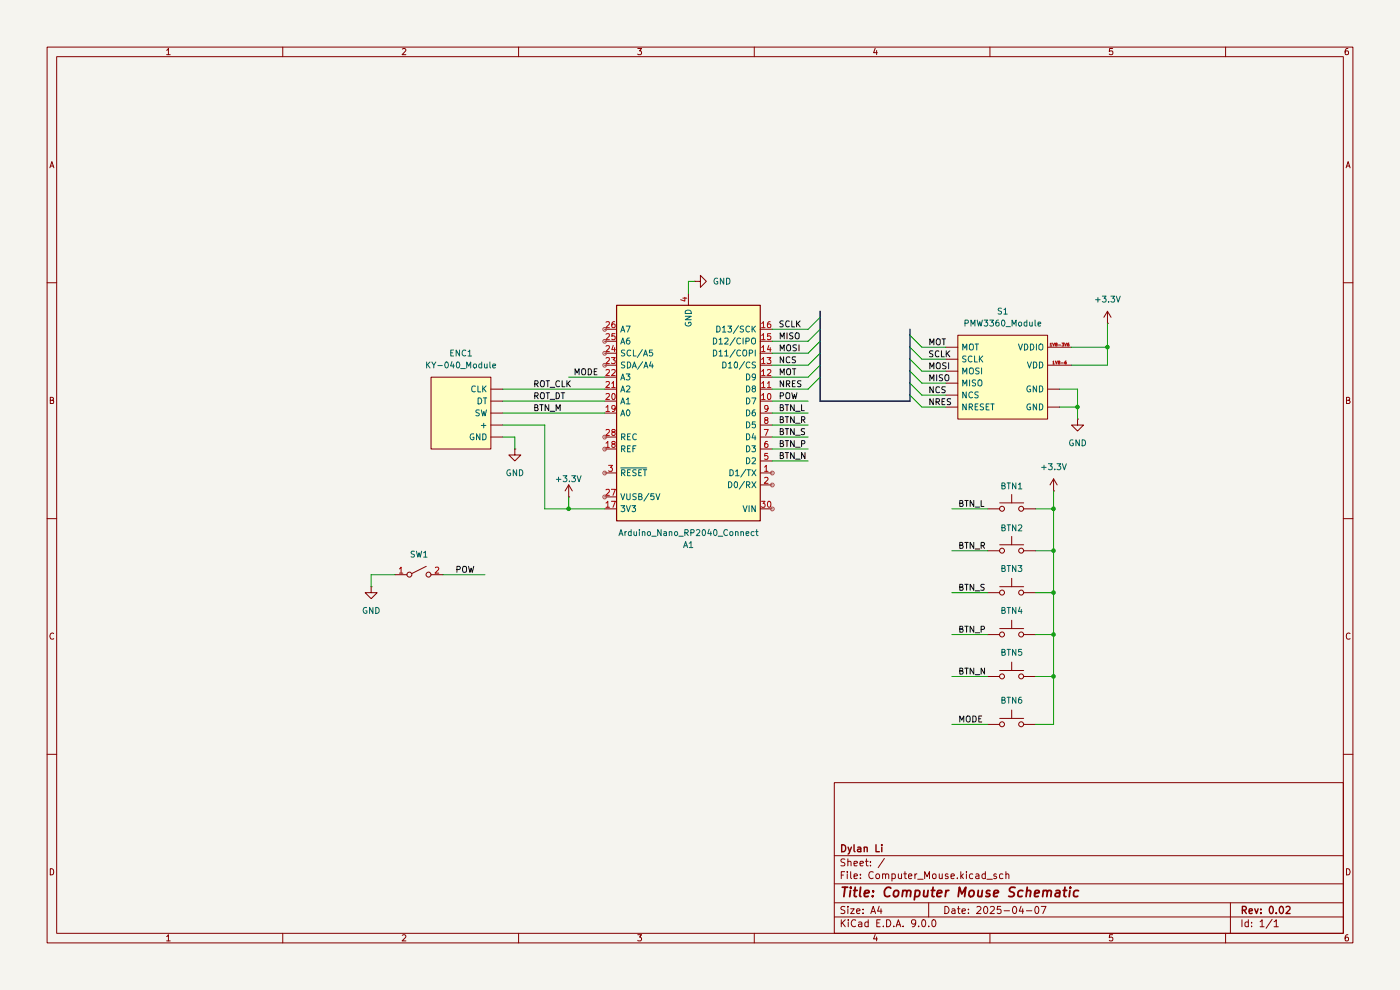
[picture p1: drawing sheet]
(kicad_sch
 (version 20250114)
 (generator "eeschema")
 (generator_version "9.0")
 (paper "A4")
 (title_block
  (title "Computer Mouse Schematic")
  (date "2025-04-07")
  (rev "0.02")
  (company "Dylan Li"))
 (lib_symbols
  (symbol "KY-040:KY-040_Module" (exclude_from_sim no) (in_bom yes) (on_board yes)
   (property "Reference" "ENC" (at 1.524 -0.254 0) (effects (font (size 1.27 1.27))))
   (property "Value" "KY-040_Module" (at 7.366 -2.286 0) (effects (font (size 1.27 1.27))))
   (property "Footprint" "" (at 0 0 0) (effects (font (size 1.27 1.27)) (hide yes)))
   (property "Datasheet" "https://www.rcscomponents.kiev.ua/datasheets/ky-040-datasheet.pdf?srsltid=AfmBOooJYDKsOPN4XPnEyI3hTHbwT15y3YypiWASvFxUrD6Y8xQvEL4q" (at -1.778 -6.858 0) (effects (font (size 1.27 1.27)) (hide yes)))
   (property "Description" "" (at 0 0 0) (effects (font (size 1.27 1.27)) (hide yes)))
   (symbol "KY-040_Module_1_1"
    (rectangle (start 0 16.51) (end 12.7 1.27) (stroke (width 0) (type solid)) (fill (type background)))
    (pin output line (at 15.24 13.97 180) (length 2.54) (name "CLK" (effects (font (size 1.27 1.27)))) (number "" (effects (font (size 1.27 1.27)))))
    (pin output line (at 15.24 11.43 180) (length 2.54) (name "DT" (effects (font (size 1.27 1.27)))) (number "" (effects (font (size 1.27 1.27)))))
    (pin output line (at 15.24 8.89 180) (length 2.54) (name "SW" (effects (font (size 1.27 1.27)))) (number "" (effects (font (size 1.27 1.27)))))
    (pin power_in line (at 15.24 6.35 180) (length 2.54) (name "+" (effects (font (size 1.27 1.27)))) (number "" (effects (font (size 1.27 1.27)))))
    (pin power_in line (at 15.24 3.81 180) (length 2.54) (name "GND" (effects (font (size 1.27 1.27)))) (number "" (effects (font (size 1.27 1.27))))))
   (embedded_fonts no))
  (symbol "MCU_Module:Arduino_Nano_RP2040_Connect" (exclude_from_sim no) (in_bom yes) (on_board yes)
   (property "Reference" "A" (at -14.986 23.622 0) (effects (font (size 1.27 1.27)) (justify left bottom)))
   (property "Value" "Arduino_Nano_RP2040_Connect" (at 3.81 -25.654 0) (effects (font (size 1.27 1.27)) (justify left top)))
   (property "Footprint" "Module:Arduino_Nano" (at 13.716 -34.036 0) (effects (font (size 1.27 1.27)
    (italic yes)) (hide yes)))
   (property "Datasheet" "https://docs.arduino.cc/resources/datasheets/ABX00053-datasheet.pdf" (at 39.116 -31.496 0) (effects (font (size 1.27 1.27)) (hide yes)))
   (property "Description" "Arduino Nano board based on the RP2040 microcontroller with a dual-core 133 MHz ARM Cortex-M0+ processor, 264 kB SRAM, and up to 16 MB flash memory. Operates at 3.3V, with 5V Micro USB input and 4-20V VIN. Features Wi-Fi®, Bluetooth® LE, digital and analog pins, and supports SPI, I2C, UART, and PIO. Includes a 6-axis IMU, RGB LED, microphone, and cryptographic chip for secure communication." (at 209.042 -28.956 0) (effects (font (size 1.27 1.27)) (hide yes)))
   (symbol "Arduino_Nano_RP2040_Connect_0_1"
    (rectangle (start -15.24 22.86) (end 15.24 -22.86) (stroke (width 0.254) (type default)) (fill (type background))))
   (symbol "Arduino_Nano_RP2040_Connect_1_1"
    (pin power_in line (at -17.78 20.32 0) (length 2.54) (name "VIN" (effects (font (size 1.27 1.27)))) (number "30" (effects (font (size 1.27 1.27)))))
    (pin bidirectional line (at -17.78 15.24 0) (length 2.54) (name "D0/RX" (effects (font (size 1.27 1.27)))) (number "2" (effects (font (size 1.27 1.27)))))
    (pin bidirectional line (at -17.78 12.7 0) (length 2.54) (name "D1/TX" (effects (font (size 1.27 1.27)))) (number "1" (effects (font (size 1.27 1.27)))))
    (pin bidirectional line (at -17.78 10.16 0) (length 2.54) (name "D2" (effects (font (size 1.27 1.27)))) (number "5" (effects (font (size 1.27 1.27)))))
    (pin bidirectional line (at -17.78 7.62 0) (length 2.54) (name "D3" (effects (font (size 1.27 1.27)))) (number "6" (effects (font (size 1.27 1.27)))))
    (pin bidirectional line (at -17.78 5.08 0) (length 2.54) (name "D4" (effects (font (size 1.27 1.27)))) (number "7" (effects (font (size 1.27 1.27)))))
    (pin bidirectional line (at -17.78 2.54 0) (length 2.54) (name "D5" (effects (font (size 1.27 1.27)))) (number "8" (effects (font (size 1.27 1.27)))))
    (pin bidirectional line (at -17.78 0 0) (length 2.54) (name "D6" (effects (font (size 1.27 1.27)))) (number "9" (effects (font (size 1.27 1.27)))))
    (pin bidirectional line (at -17.78 -2.54 0) (length 2.54) (name "D7" (effects (font (size 1.27 1.27)))) (number "10" (effects (font (size 1.27 1.27)))))
    (pin bidirectional line (at -17.78 -5.08 0) (length 2.54) (name "D8" (effects (font (size 1.27 1.27)))) (number "11" (effects (font (size 1.27 1.27)))))
    (pin bidirectional line (at -17.78 -7.62 0) (length 2.54) (name "D9" (effects (font (size 1.27 1.27)))) (number "12" (effects (font (size 1.27 1.27)))))
    (pin bidirectional line (at -17.78 -10.16 0) (length 2.54) (name "D10/CS" (effects (font (size 1.27 1.27)))) (number "13" (effects (font (size 1.27 1.27)))))
    (pin bidirectional line (at -17.78 -12.7 0) (length 2.54) (name "D11/COPI" (effects (font (size 1.27 1.27)))) (number "14" (effects (font (size 1.27 1.27)))))
    (pin bidirectional line (at -17.78 -15.24 0) (length 2.54) (name "D12/CIPO" (effects (font (size 1.27 1.27)))) (number "15" (effects (font (size 1.27 1.27)))))
    (pin bidirectional line (at -17.78 -17.78 0) (length 2.54) (name "D13/SCK" (effects (font (size 1.27 1.27)))) (number "16" (effects (font (size 1.27 1.27)))))
    (pin passive line (at 0 -25.4 90) (length 2.54) (hide yes) (name "GND" (effects (font (size 1.27 1.27)))) (number "29" (effects (font (size 1.27 1.27)))))
    (pin power_in line (at 0 -25.4 90) (length 2.54) (name "GND" (effects (font (size 1.27 1.27)))) (number "4" (effects (font (size 1.27 1.27)))))
    (pin power_out line (at 17.78 20.32 180) (length 2.54) (name "3V3" (effects (font (size 1.27 1.27)))) (number "17" (effects (font (size 1.27 1.27)))))
    (pin power_out line (at 17.78 17.78 180) (length 2.54) (name "VUSB/5V" (effects (font (size 1.27 1.27)))) (number "27" (effects (font (size 1.27 1.27)))))
    (pin input line (at 17.78 12.7 180) (length 2.54) (name "~{RESET}" (effects (font (size 1.27 1.27)))) (number "3" (effects (font (size 1.27 1.27)))))
    (pin passive line (at 17.78 7.62 180) (length 2.54) (name "REF" (effects (font (size 1.27 1.27)))) (number "18" (effects (font (size 1.27 1.27)))))
    (pin input line (at 17.78 5.08 180) (length 2.54) (name "REC" (effects (font (size 1.27 1.27)))) (number "28" (effects (font (size 1.27 1.27)))))
    (pin bidirectional line (at 17.78 0 180) (length 2.54) (name "A0" (effects (font (size 1.27 1.27)))) (number "19" (effects (font (size 1.27 1.27)))))
    (pin bidirectional line (at 17.78 -2.54 180) (length 2.54) (name "A1" (effects (font (size 1.27 1.27)))) (number "20" (effects (font (size 1.27 1.27)))))
    (pin bidirectional line (at 17.78 -5.08 180) (length 2.54) (name "A2" (effects (font (size 1.27 1.27)))) (number "21" (effects (font (size 1.27 1.27)))))
    (pin bidirectional line (at 17.78 -7.62 180) (length 2.54) (name "A3" (effects (font (size 1.27 1.27)))) (number "22" (effects (font (size 1.27 1.27)))))
    (pin bidirectional line (at 17.78 -10.16 180) (length 2.54) (name "SDA/A4" (effects (font (size 1.27 1.27)))) (number "23" (effects (font (size 1.27 1.27)))))
    (pin bidirectional line (at 17.78 -12.7 180) (length 2.54) (name "SCL/A5" (effects (font (size 1.27 1.27)))) (number "24" (effects (font (size 1.27 1.27)))))
    (pin bidirectional line (at 17.78 -15.24 180) (length 2.54) (name "A6" (effects (font (size 1.27 1.27)))) (number "25" (effects (font (size 1.27 1.27)))))
    (pin bidirectional line (at 17.78 -17.78 180) (length 2.54) (name "A7" (effects (font (size 1.27 1.27)))) (number "26" (effects (font (size 1.27 1.27))))))
   (embedded_fonts no))
  (symbol "PixArt:PMW3360_Module" (exclude_from_sim no) (in_bom yes) (on_board yes)
   (property "Reference" "S" (at 0 22.352 0) (effects (font (size 1.27 1.27)) (justify left)))
   (property "Value" "PMW3360_Module" (at 0 20.32 0) (effects (font (size 1.27 1.27)) (justify left)))
   (property "Footprint" "" (at 0 0 0) (effects (font (size 1.27 1.27)) (hide yes)))
   (property "Datasheet" "" (at 0 0 0) (effects (font (size 1.27 1.27)) (hide yes)))
   (property "Description" "The PMW3360 from PixArt fitted onto a custom DevBoard." (at 9.398 33.274 0) (effects (font (size 1.27 1.27)) (hide yes)))
   (symbol "PMW3360_Module_1_1"
    (rectangle (start 0 19.05) (end 19.05 1.27) (stroke (width 0) (type solid)) (fill (type background)))
    (pin output line (at -2.54 16.51 0) (length 2.54) (name "MOT" (effects (font (size 1.27 1.27)))) (number "" (effects (font (size 1.27 1.27)))))
    (pin input line (at -2.54 13.97 0) (length 2.54) (name "SCLK" (effects (font (size 1.27 1.27)))) (number "" (effects (font (size 1.27 1.27)))))
    (pin input line (at -2.54 11.43 0) (length 2.54) (name "MOSI" (effects (font (size 1.27 1.27)))) (number "" (effects (font (size 1.27 1.27)))))
    (pin output line (at -2.54 8.89 0) (length 2.54) (name "MISO" (effects (font (size 1.27 1.27)))) (number "" (effects (font (size 1.27 1.27)))))
    (pin input line (at -2.54 6.35 0) (length 2.54) (name "NCS" (effects (font (size 1.27 1.27)))) (number "" (effects (font (size 1.27 1.27)))))
    (pin input line (at -2.54 3.81 0) (length 2.54) (name "NRESET" (effects (font (size 1.27 1.27)))) (number "" (effects (font (size 1.27 1.27)))))
    (pin power_in line (at 21.59 7.62 180) (length 2.54) (name "GND" (effects (font (size 1.27 1.27)))) (number "" (effects (font (size 1.27 1.27)))))
    (pin power_in line (at 21.59 3.81 180) (length 2.54) (name "GND" (effects (font (size 1.27 1.27)))) (number "" (effects (font (size 1.27 1.27)))))
    (pin power_in line (at 24.13 16.51 180) (length 5.08) (name "VDDIO" (effects (font (size 1.27 1.27)))) (number "1V8-3V6" (effects (font (size 0.635 0.635)))))
    (pin power_in line (at 24.13 12.7 180) (length 5.08) (name "VDD" (effects (font (size 1.27 1.27)))) (number "1V8-6" (effects (font (size 0.635 0.635))))))
   (embedded_fonts no))
  (symbol "Switch:SW_Push"
   (pin_numbers (hide yes))
   (pin_names
    (offset 1.016) (hide yes)) (exclude_from_sim no) (in_bom yes) (on_board yes)
   (property "Reference" "SW" (at 1.27 2.54 0) (effects (font (size 1.27 1.27)) (justify left)))
   (property "Value" "SW_Push" (at 0 -1.524 0) (effects (font (size 1.27 1.27))))
   (property "Footprint" "" (at 0 5.08 0) (effects (font (size 1.27 1.27)) (hide yes)))
   (property "Datasheet" "~" (at 0 5.08 0) (effects (font (size 1.27 1.27)) (hide yes)))
   (property "Description" "Push button switch, generic, two pins" (at 0 0 0) (effects (font (size 1.27 1.27)) (hide yes)))
   (symbol "SW_Push_0_1"
    (circle (center -2.032 0) (radius 0.508) (stroke (width 0) (type default)) (fill (type none)))
    (polyline (pts (xy 0 1.27) (xy 0 3.048)) (stroke (width 0) (type default)) (fill (type none)))
    (circle (center 2.032 0) (radius 0.508) (stroke (width 0) (type default)) (fill (type none)))
    (polyline (pts (xy 2.54 1.27) (xy -2.54 1.27)) (stroke (width 0) (type default)) (fill (type none)))
    (pin passive line (at -5.08 0 0) (length 2.54) (name "1" (effects (font (size 1.27 1.27)))) (number "1" (effects (font (size 1.27 1.27)))))
    (pin passive line (at 5.08 0 180) (length 2.54) (name "2" (effects (font (size 1.27 1.27)))) (number "2" (effects (font (size 1.27 1.27))))))
   (embedded_fonts no))
  (symbol "Switch:SW_SPST"
   (pin_names
    (offset 0) (hide yes)) (exclude_from_sim no) (in_bom yes) (on_board yes)
   (property "Reference" "SW" (at 0 3.175 0) (effects (font (size 1.27 1.27))))
   (property "Value" "SW_SPST" (at 0 -2.54 0) (effects (font (size 1.27 1.27))))
   (property "Footprint" "" (at 0 0 0) (effects (font (size 1.27 1.27)) (hide yes)))
   (property "Datasheet" "~" (at 0 0 0) (effects (font (size 1.27 1.27)) (hide yes)))
   (property "Description" "Single Pole Single Throw (SPST) switch" (at 0 0 0) (effects (font (size 1.27 1.27)) (hide yes)))
   (symbol "SW_SPST_0_0"
    (circle (center -2.032 0) (radius 0.508) (stroke (width 0) (type default)) (fill (type none)))
    (polyline (pts (xy -1.524 0.254) (xy 1.524 1.778)) (stroke (width 0) (type default)) (fill (type none)))
    (circle (center 2.032 0) (radius 0.508) (stroke (width 0) (type default)) (fill (type none))))
   (symbol "SW_SPST_1_1"
    (pin passive line (at -5.08 0 0) (length 2.54) (name "A" (effects (font (size 1.27 1.27)))) (number "1" (effects (font (size 1.27 1.27)))))
    (pin passive line (at 5.08 0 180) (length 2.54) (name "B" (effects (font (size 1.27 1.27)))) (number "2" (effects (font (size 1.27 1.27))))))
   (embedded_fonts no))
  (symbol "power:+3.3V"
   (power)
   (pin_numbers (hide yes))
   (pin_names
    (offset 0) (hide yes)) (exclude_from_sim no) (in_bom yes) (on_board yes)
   (property "Reference" "#PWR" (at 0 -3.81 0) (effects (font (size 1.27 1.27)) (hide yes)))
   (property "Value" "+3.3V" (at 0 3.556 0) (effects (font (size 1.27 1.27))))
   (property "Footprint" "" (at 0 0 0) (effects (font (size 1.27 1.27)) (hide yes)))
   (property "Datasheet" "" (at 0 0 0) (effects (font (size 1.27 1.27)) (hide yes)))
   (property "Description" "Power symbol creates a global label with name \"+3.3V\"" (at 0 0 0) (effects (font (size 1.27 1.27)) (hide yes)))
   (symbol "+3.3V_0_1"
    (polyline (pts (xy -0.762 1.27) (xy 0 2.54)) (stroke (width 0) (type default)) (fill (type none)))
    (polyline (pts (xy 0 2.54) (xy 0.762 1.27)) (stroke (width 0) (type default)) (fill (type none)))
    (polyline (pts (xy 0 0) (xy 0 2.54)) (stroke (width 0) (type default)) (fill (type none))))
   (symbol "+3.3V_1_1"
    (pin power_in line (at 0 0 90) (length 0) (name "~" (effects (font (size 1.27 1.27)))) (number "1" (effects (font (size 1.27 1.27))))))
   (embedded_fonts no))
  (symbol "power:GND"
   (power)
   (pin_numbers (hide yes))
   (pin_names
    (offset 0) (hide yes)) (exclude_from_sim no) (in_bom yes) (on_board yes)
   (property "Reference" "#PWR" (at 0 -6.35 0) (effects (font (size 1.27 1.27)) (hide yes)))
   (property "Value" "GND" (at 0 -3.81 0) (effects (font (size 1.27 1.27))))
   (property "Footprint" "" (at 0 0 0) (effects (font (size 1.27 1.27)) (hide yes)))
   (property "Datasheet" "" (at 0 0 0) (effects (font (size 1.27 1.27)) (hide yes)))
   (property "Description" "Power symbol creates a global label with name \"GND\" , ground" (at 0 0 0) (effects (font (size 1.27 1.27)) (hide yes)))
   (symbol "GND_0_1"
    (polyline (pts (xy 0 0) (xy 0 -1.27) (xy 1.27 -1.27) (xy 0 -2.54) (xy -1.27 -1.27) (xy 0 -1.27)) (stroke (width 0) (type default)) (fill (type none))))
   (symbol "GND_1_1"
    (pin power_in line (at 0 0 270) (length 0) (name "~" (effects (font (size 1.27 1.27)))) (number "1" (effects (font (size 1.27 1.27))))))
   (embedded_fonts no)))
 (junction
  (at 223.52 143.51)
  (diameter 0)
  (color 0 0 0 0))
 (junction
  (at 223.52 125.73)
  (diameter 0)
  (color 0 0 0 0))
 (junction
  (at 223.52 134.62)
  (diameter 0)
  (color 0 0 0 0))
 (junction
  (at 228.6 86.36)
  (diameter 0)
  (color 0 0 0 0))
 (junction
  (at 234.95 73.66)
  (diameter 0)
  (color 0 0 0 0))
 (junction
  (at 223.52 116.84)
  (diameter 0)
  (color 0 0 0 0))
 (junction
  (at 223.52 107.95)
  (diameter 0)
  (color 0 0 0 0))
 (junction
  (at 120.65 107.95)
  (diameter 0)
  (color 0 0 0 0))
 (bus_entry
  (at 171.45 74.93)
  (size 2.54 -2.54)
  (stroke (width 0) (type default)))
 (bus_entry
  (at 171.45 77.47)
  (size 2.54 -2.54)
  (stroke (width 0) (type default)))
 (bus_entry
  (at 193.04 81.28)
  (size 2.54 2.54)
  (stroke (width 0) (type default)))
 (bus_entry
  (at 193.04 76.2)
  (size 2.54 2.54)
  (stroke (width 0) (type default)))
 (bus_entry
  (at 193.04 83.82)
  (size 2.54 2.54)
  (stroke (width 0) (type default)))
 (bus_entry
  (at 171.45 80.01)
  (size 2.54 -2.54)
  (stroke (width 0) (type default)))
 (bus_entry
  (at 171.45 72.39)
  (size 2.54 -2.54)
  (stroke (width 0) (type default)))
 (bus_entry
  (at 171.45 82.55)
  (size 2.54 -2.54)
  (stroke (width 0) (type default)))
 (bus_entry
  (at 193.04 73.66)
  (size 2.54 2.54)
  (stroke (width 0) (type default)))
 (bus_entry
  (at 193.04 78.74)
  (size 2.54 2.54)
  (stroke (width 0) (type default)))
 (bus_entry
  (at 171.45 69.85)
  (size 2.54 -2.54)
  (stroke (width 0) (type default)))
 (bus_entry
  (at 193.04 71.12)
  (size 2.54 2.54)
  (stroke (width 0) (type default)))
 (wire
  (pts (xy 195.58 78.74) (xy 200.66 78.74))
  (stroke (width 0) (type default)))
 (wire
  (pts (xy 163.83 87.63) (xy 171.45 87.63))
  (stroke (width 0) (type default)))
 (wire
  (pts (xy 223.52 143.51) (xy 223.52 134.62))
  (stroke (width 0) (type default)))
 (wire
  (pts (xy 227.33 77.47) (xy 234.95 77.47))
  (stroke (width 0) (type default)))
 (wire
  (pts (xy 219.71 125.73) (xy 223.52 125.73))
  (stroke (width 0) (type default)))
 (wire
  (pts (xy 163.83 69.85) (xy 171.45 69.85))
  (stroke (width 0) (type default)))
 (wire
  (pts (xy 234.95 73.66) (xy 234.95 68.58))
  (stroke (width 0) (type default)))
 (wire
  (pts (xy 224.79 82.55) (xy 228.6 82.55))
  (stroke (width 0) (type default)))
 (wire
  (pts (xy 163.83 80.01) (xy 171.45 80.01))
  (stroke (width 0) (type default)))
 (wire
  (pts (xy 120.65 107.95) (xy 120.65 105.41))
  (stroke (width 0) (type default)))
 (wire
  (pts (xy 195.58 73.66) (xy 200.66 73.66))
  (stroke (width 0) (type default)))
 (wire
  (pts (xy 228.6 82.55) (xy 228.6 86.36))
  (stroke (width 0) (type default)))
 (wire
  (pts (xy 128.27 107.95) (xy 120.65 107.95))
  (stroke (width 0) (type default)))
 (bus
  (pts (xy 193.04 71.12) (xy 193.04 73.66))
  (stroke (width 0) (type default)))
 (wire
  (pts (xy 115.57 90.17) (xy 115.57 107.95))
  (stroke (width 0) (type default)))
 (wire
  (pts (xy 219.71 153.67) (xy 223.52 153.67))
  (stroke (width 0) (type default)))
 (wire
  (pts (xy 195.58 83.82) (xy 200.66 83.82))
  (stroke (width 0) (type default)))
 (wire
  (pts (xy 223.52 153.67) (xy 223.52 143.51))
  (stroke (width 0) (type default)))
 (wire
  (pts (xy 224.79 86.36) (xy 228.6 86.36))
  (stroke (width 0) (type default)))
 (wire
  (pts (xy 163.83 74.93) (xy 171.45 74.93))
  (stroke (width 0) (type default)))
 (wire
  (pts (xy 223.52 125.73) (xy 223.52 116.84))
  (stroke (width 0) (type default)))
 (wire
  (pts (xy 195.58 81.28) (xy 200.66 81.28))
  (stroke (width 0) (type default)))
 (wire
  (pts (xy 78.74 121.92) (xy 78.74 124.46))
  (stroke (width 0) (type default)))
 (wire
  (pts (xy 201.93 134.62) (xy 209.55 134.62))
  (stroke (width 0) (type default)))
 (bus
  (pts (xy 193.04 69.85) (xy 193.04 71.12))
  (stroke (width 0) (type default)))
 (bus
  (pts (xy 173.99 69.85) (xy 173.99 72.39))
  (stroke (width 0) (type default)))
 (wire
  (pts (xy 115.57 107.95) (xy 120.65 107.95))
  (stroke (width 0) (type default)))
 (wire
  (pts (xy 219.71 143.51) (xy 223.52 143.51))
  (stroke (width 0) (type default)))
 (wire
  (pts (xy 234.95 77.47) (xy 234.95 73.66))
  (stroke (width 0) (type default)))
 (wire
  (pts (xy 106.68 85.09) (xy 128.27 85.09))
  (stroke (width 0) (type default)))
 (wire
  (pts (xy 201.93 153.67) (xy 209.55 153.67))
  (stroke (width 0) (type default)))
 (wire
  (pts (xy 163.83 77.47) (xy 171.45 77.47))
  (stroke (width 0) (type default)))
 (wire
  (pts (xy 146.05 62.23) (xy 146.05 59.69))
  (stroke (width 0) (type default)))
 (wire
  (pts (xy 78.74 121.92) (xy 83.82 121.92))
  (stroke (width 0) (type default)))
 (wire
  (pts (xy 227.33 73.66) (xy 234.95 73.66))
  (stroke (width 0) (type default)))
 (bus
  (pts (xy 173.99 77.47) (xy 173.99 80.01))
  (stroke (width 0) (type default)))
 (bus
  (pts (xy 173.99 66.04) (xy 173.99 67.31))
  (stroke (width 0) (type default)))
 (wire
  (pts (xy 106.68 82.55) (xy 128.27 82.55))
  (stroke (width 0) (type default)))
 (wire
  (pts (xy 195.58 76.2) (xy 200.66 76.2))
  (stroke (width 0) (type default)))
 (wire
  (pts (xy 201.93 107.95) (xy 209.55 107.95))
  (stroke (width 0) (type default)))
 (wire
  (pts (xy 201.93 125.73) (xy 209.55 125.73))
  (stroke (width 0) (type default)))
 (wire
  (pts (xy 163.83 85.09) (xy 171.45 85.09))
  (stroke (width 0) (type default)))
 (bus
  (pts (xy 193.04 78.74) (xy 193.04 81.28))
  (stroke (width 0) (type default)))
 (wire
  (pts (xy 106.68 87.63) (xy 128.27 87.63))
  (stroke (width 0) (type default)))
 (wire
  (pts (xy 163.83 95.25) (xy 171.45 95.25))
  (stroke (width 0) (type default)))
 (bus
  (pts (xy 193.04 85.09) (xy 193.04 83.82))
  (stroke (width 0) (type default)))
 (bus
  (pts (xy 193.04 73.66) (xy 193.04 76.2))
  (stroke (width 0) (type default)))
 (wire
  (pts (xy 163.83 97.79) (xy 171.45 97.79))
  (stroke (width 0) (type default)))
 (wire
  (pts (xy 223.52 116.84) (xy 223.52 107.95))
  (stroke (width 0) (type default)))
 (wire
  (pts (xy 223.52 107.95) (xy 223.52 104.14))
  (stroke (width 0) (type default)))
 (wire
  (pts (xy 120.65 80.01) (xy 128.27 80.01))
  (stroke (width 0) (type default)))
 (wire
  (pts (xy 163.83 82.55) (xy 171.45 82.55))
  (stroke (width 0) (type default)))
 (wire
  (pts (xy 201.93 143.51) (xy 209.55 143.51))
  (stroke (width 0) (type default)))
 (wire
  (pts (xy 109.22 92.71) (xy 109.22 95.25))
  (stroke (width 0) (type default)))
 (wire
  (pts (xy 93.98 121.92) (xy 102.87 121.92))
  (stroke (width 0) (type default)))
 (bus
  (pts (xy 173.99 72.39) (xy 173.99 74.93))
  (stroke (width 0) (type default)))
 (wire
  (pts (xy 201.93 116.84) (xy 209.55 116.84))
  (stroke (width 0) (type default)))
 (wire
  (pts (xy 106.68 92.71) (xy 109.22 92.71))
  (stroke (width 0) (type default)))
 (bus
  (pts (xy 193.04 81.28) (xy 193.04 83.82))
  (stroke (width 0) (type default)))
 (wire
  (pts (xy 219.71 107.95) (xy 223.52 107.95))
  (stroke (width 0) (type default)))
 (bus
  (pts (xy 173.99 74.93) (xy 173.99 77.47))
  (stroke (width 0) (type default)))
 (bus
  (pts (xy 173.99 80.01) (xy 173.99 85.09))
  (stroke (width 0) (type default)))
 (wire
  (pts (xy 228.6 86.36) (xy 228.6 88.9))
  (stroke (width 0) (type default)))
 (wire
  (pts (xy 106.68 90.17) (xy 115.57 90.17))
  (stroke (width 0) (type default)))
 (wire
  (pts (xy 219.71 134.62) (xy 223.52 134.62))
  (stroke (width 0) (type default)))
 (wire
  (pts (xy 223.52 134.62) (xy 223.52 125.73))
  (stroke (width 0) (type default)))
 (bus
  (pts (xy 173.99 85.09) (xy 193.04 85.09))
  (stroke (width 0) (type default)))
 (bus
  (pts (xy 173.99 67.31) (xy 173.99 69.85))
  (stroke (width 0) (type default)))
 (wire
  (pts (xy 195.58 86.36) (xy 200.66 86.36))
  (stroke (width 0) (type default)))
 (wire
  (pts (xy 163.83 90.17) (xy 171.45 90.17))
  (stroke (width 0) (type default)))
 (wire
  (pts (xy 146.05 59.69) (xy 147.32 59.69))
  (stroke (width 0) (type default)))
 (wire
  (pts (xy 219.71 116.84) (xy 223.52 116.84))
  (stroke (width 0) (type default)))
 (wire
  (pts (xy 163.83 72.39) (xy 171.45 72.39))
  (stroke (width 0) (type default)))
 (bus
  (pts (xy 193.04 76.2) (xy 193.04 78.74))
  (stroke (width 0) (type default)))
 (wire
  (pts (xy 163.83 92.71) (xy 171.45 92.71))
  (stroke (width 0) (type default)))
 (label "POW"
  (at 165.1 85.09 0)
  (effects (font (size 1.27 1.27)) (justify left bottom)))
 (label "BTN_R"
  (at 165.1 90.17 0)
  (effects (font (size 1.27 1.27)) (justify left bottom)))
 (label "MODE"
  (at 127 80.01 180)
  (effects (font (size 1.27 1.27)) (justify right bottom)))
 (label "BTN_L"
  (at 203.2 107.95 0)
  (effects (font (size 1.27 1.27)) (justify left bottom)))
 (label "MISO"
  (at 165.1 72.39 0)
  (effects (font (size 1.27 1.27)) (justify left bottom)))
 (label "BTN_M"
  (at 113.03 87.63 0)
  (effects (font (size 1.27 1.27)) (justify left bottom)))
 (label "SCLK"
  (at 165.1 69.85 0)
  (effects (font (size 1.27 1.27)) (justify left bottom)))
 (label "ROT_CLK"
  (at 113.03 82.55 0)
  (effects (font (size 1.27 1.27)) (justify left bottom)))
 (label "BTN_N"
  (at 165.1 97.79 0)
  (effects (font (size 1.27 1.27)) (justify left bottom)))
 (label "MODE"
  (at 203.2 153.67 0)
  (effects (font (size 1.27 1.27)) (justify left bottom)))
 (label "MOT"
  (at 196.85 73.66 0)
  (effects (font (size 1.27 1.27)) (justify left bottom)))
 (label "NRES"
  (at 196.85 86.36 0)
  (effects (font (size 1.27 1.27)) (justify left bottom)))
 (label "ROT_DT"
  (at 113.03 85.09 0)
  (effects (font (size 1.27 1.27)) (justify left bottom)))
 (label "BTN_L"
  (at 165.1 87.63 0)
  (effects (font (size 1.27 1.27)) (justify left bottom)))
 (label "BTN_S"
  (at 165.1 92.71 0)
  (effects (font (size 1.27 1.27)) (justify left bottom)))
 (label "BTN_R"
  (at 203.2 116.84 0)
  (effects (font (size 1.27 1.27)) (justify left bottom)))
 (label "MOSI"
  (at 165.1 74.93 0)
  (effects (font (size 1.27 1.27)) (justify left bottom)))
 (label "POW"
  (at 96.52 121.92 0)
  (effects (font (size 1.27 1.27)) (justify left bottom)))
 (label "NCS"
  (at 196.85 83.82 0)
  (effects (font (size 1.27 1.27)) (justify left bottom)))
 (label "NRES"
  (at 165.1 82.55 0)
  (effects (font (size 1.27 1.27)) (justify left bottom)))
 (label "BTN_P"
  (at 165.1 95.25 0)
  (effects (font (size 1.27 1.27)) (justify left bottom)))
 (label "NCS"
  (at 165.1 77.47 0)
  (effects (font (size 1.27 1.27)) (justify left bottom)))
 (label "MOSI"
  (at 196.85 78.74 0)
  (effects (font (size 1.27 1.27)) (justify left bottom)))
 (label "MISO"
  (at 196.85 81.28 0)
  (effects (font (size 1.27 1.27)) (justify left bottom)))
 (label "MOT"
  (at 165.1 80.01 0)
  (effects (font (size 1.27 1.27)) (justify left bottom)))
 (label "SCLK"
  (at 196.85 76.2 0)
  (effects (font (size 1.27 1.27)) (justify left bottom)))
 (label "BTN_S"
  (at 203.2 125.73 0)
  (effects (font (size 1.27 1.27)) (justify left bottom)))
 (label "BTN_P"
  (at 203.2 134.62 0)
  (effects (font (size 1.27 1.27)) (justify left bottom)))
 (label "BTN_N"
  (at 203.2 143.51 0)
  (effects (font (size 1.27 1.27)) (justify left bottom)))
 (symbol
  (lib_id "Switch:SW_Push")
  (at 214.63 134.62 0)
  (unit 1)
  (exclude_from_sim no)
  (in_bom yes)
  (on_board yes)
  (dnp no)
  (property "Reference" "BTN4" (at 214.63 129.54 0) (effects (font (size 1.27 1.27))))
  (property "Value" "SW_Push" (at 214.63 129.54 0) (effects (font (size 1.27 1.27)) (hide yes)))
  (property "Footprint" "" (at 214.63 129.54 0) (effects (font (size 1.27 1.27)) (hide yes)))
  (property "Datasheet" "~" (at 214.63 129.54 0) (effects (font (size 1.27 1.27)) (hide yes)))
  (property "Description" "Push button switch, generic, two pins" (at 214.63 134.62 0) (effects (font (size 1.27 1.27)) (hide yes)))
  (pin "2")
  (pin "1"))
 (symbol
  (lib_id "PixArt:PMW3360_Module")
  (at 203.2 90.17 0)
  (unit 1)
  (exclude_from_sim no)
  (in_bom yes)
  (on_board yes)
  (dnp no)
  (property "Reference" "S1" (at 212.725 66.04 0) (effects (font (size 1.27 1.27))))
  (property "Value" "PMW3360_Module" (at 212.725 68.58 0) (effects (font (size 1.27 1.27))))
  (property "Footprint" "" (at 203.2 90.17 0) (effects (font (size 1.27 1.27)) (hide yes)))
  (property "Datasheet" "" (at 203.2 90.17 0) (effects (font (size 1.27 1.27)) (hide yes)))
  (property "Description" "The PMW3360 from PixArt fitted onto a custom DevBoard." (at 212.598 56.896 0) (effects (font (size 1.27 1.27)) (hide yes)))
  (pin "")
  (pin "")
  (pin "")
  (pin "")
  (pin "")
  (pin "")
  (pin "")
  (pin "")
  (pin "1V8-3V6")
  (pin "1V8-6"))
 (symbol
  (lib_id "power:GND")
  (at 147.32 59.69 90)
  (unit 1)
  (exclude_from_sim no)
  (in_bom yes)
  (on_board yes)
  (dnp no)
  (fields_autoplaced yes)
  (property "Reference" "#PWR03" (at 153.67 59.69 0) (effects (font (size 1.27 1.27)) (hide yes)))
  (property "Value" "GND" (at 151.13 59.6899 90) (effects (font (size 1.27 1.27)) (justify right)))
  (property "Footprint" "" (at 147.32 59.69 0) (effects (font (size 1.27 1.27)) (hide yes)))
  (property "Datasheet" "" (at 147.32 59.69 0) (effects (font (size 1.27 1.27)) (hide yes)))
  (property "Description" "Power symbol creates a global label with name \"GND\" , ground" (at 147.32 59.69 0) (effects (font (size 1.27 1.27)) (hide yes)))
  (pin "1"))
 (symbol
  (lib_id "power:GND")
  (at 109.22 95.25 0)
  (unit 1)
  (exclude_from_sim no)
  (in_bom yes)
  (on_board yes)
  (dnp no)
  (fields_autoplaced yes)
  (property "Reference" "#PWR07" (at 109.22 101.6 0) (effects (font (size 1.27 1.27)) (hide yes)))
  (property "Value" "GND" (at 109.22 100.33 0) (effects (font (size 1.27 1.27))))
  (property "Footprint" "" (at 109.22 95.25 0) (effects (font (size 1.27 1.27)) (hide yes)))
  (property "Datasheet" "" (at 109.22 95.25 0) (effects (font (size 1.27 1.27)) (hide yes)))
  (property "Description" "Power symbol creates a global label with name \"GND\" , ground" (at 109.22 95.25 0) (effects (font (size 1.27 1.27)) (hide yes)))
  (pin "1"))
 (symbol
  (lib_id "Switch:SW_Push")
  (at 214.63 107.95 0)
  (unit 1)
  (exclude_from_sim no)
  (in_bom yes)
  (on_board yes)
  (dnp no)
  (property "Reference" "BTN1" (at 214.63 103.124 0) (effects (font (size 1.27 1.27))))
  (property "Value" "SW_Push" (at 214.63 102.87 0) (effects (font (size 1.27 1.27)) (hide yes)))
  (property "Footprint" "" (at 214.63 102.87 0) (effects (font (size 1.27 1.27)) (hide yes)))
  (property "Datasheet" "~" (at 214.63 102.87 0) (effects (font (size 1.27 1.27)) (hide yes)))
  (property "Description" "Push button switch, generic, two pins" (at 214.63 107.95 0) (effects (font (size 1.27 1.27)) (hide yes)))
  (pin "1")
  (pin "2"))
 (symbol
  (lib_id "Switch:SW_Push")
  (at 214.63 143.51 0)
  (unit 1)
  (exclude_from_sim no)
  (in_bom yes)
  (on_board yes)
  (dnp no)
  (property "Reference" "BTN5" (at 214.63 138.43 0) (effects (font (size 1.27 1.27))))
  (property "Value" "SW_Push" (at 214.63 138.43 0) (effects (font (size 1.27 1.27)) (hide yes)))
  (property "Footprint" "" (at 214.63 138.43 0) (effects (font (size 1.27 1.27)) (hide yes)))
  (property "Datasheet" "~" (at 214.63 138.43 0) (effects (font (size 1.27 1.27)) (hide yes)))
  (property "Description" "Push button switch, generic, two pins" (at 214.63 143.51 0) (effects (font (size 1.27 1.27)) (hide yes)))
  (pin "2")
  (pin "1"))
 (symbol
  (lib_id "power:+3.3V")
  (at 120.65 105.41 0)
  (unit 1)
  (exclude_from_sim no)
  (in_bom yes)
  (on_board yes)
  (dnp no)
  (property "Reference" "#PWR02" (at 120.65 109.22 0) (effects (font (size 1.27 1.27)) (hide yes)))
  (property "Value" "+3.3V" (at 117.602 101.6 0) (effects (font (size 1.27 1.27)) (justify left)))
  (property "Footprint" "" (at 120.65 105.41 0) (effects (font (size 1.27 1.27)) (hide yes)))
  (property "Datasheet" "" (at 120.65 105.41 0) (effects (font (size 1.27 1.27)) (hide yes)))
  (property "Description" "Power symbol creates a global label with name \"+3.3V\"" (at 120.65 105.41 0) (effects (font (size 1.27 1.27)) (hide yes)))
  (pin "1"))
 (symbol
  (lib_id "KY-040:KY-040_Module")
  (at 91.44 96.52 0)
  (unit 1)
  (exclude_from_sim no)
  (in_bom yes)
  (on_board yes)
  (dnp no)
  (fields_autoplaced yes)
  (property "Reference" "ENC1" (at 97.79 74.93 0) (effects (font (size 1.27 1.27))))
  (property "Value" "KY-040_Module" (at 97.79 77.47 0) (effects (font (size 1.27 1.27))))
  (property "Footprint" "" (at 91.44 96.52 0) (effects (font (size 1.27 1.27)) (hide yes)))
  (property "Datasheet" "https://www.rcscomponents.kiev.ua/datasheets/ky-040-datasheet.pdf?srsltid=AfmBOooJYDKsOPN4XPnEyI3hTHbwT15y3YypiWASvFxUrD6Y8xQvEL4q" (at 89.662 103.378 0) (effects (font (size 1.27 1.27)) (hide yes)))
  (property "Description" "" (at 91.44 96.52 0) (effects (font (size 1.27 1.27)) (hide yes)))
  (pin "")
  (pin "")
  (pin "")
  (pin "")
  (pin ""))
 (symbol
  (lib_id "power:GND")
  (at 228.6 88.9 0)
  (unit 1)
  (exclude_from_sim no)
  (in_bom yes)
  (on_board yes)
  (dnp no)
  (fields_autoplaced yes)
  (property "Reference" "#PWR05" (at 228.6 95.25 0) (effects (font (size 1.27 1.27)) (hide yes)))
  (property "Value" "GND" (at 228.6 93.98 0) (effects (font (size 1.27 1.27))))
  (property "Footprint" "" (at 228.6 88.9 0) (effects (font (size 1.27 1.27)) (hide yes)))
  (property "Datasheet" "" (at 228.6 88.9 0) (effects (font (size 1.27 1.27)) (hide yes)))
  (property "Description" "Power symbol creates a global label with name \"GND\" , ground" (at 228.6 88.9 0) (effects (font (size 1.27 1.27)) (hide yes)))
  (pin "1"))
 (symbol
  (lib_id "power:GND")
  (at 78.74 124.46 0)
  (unit 1)
  (exclude_from_sim no)
  (in_bom yes)
  (on_board yes)
  (dnp no)
  (fields_autoplaced yes)
  (property "Reference" "#PWR010" (at 78.74 130.81 0) (effects (font (size 1.27 1.27)) (hide yes)))
  (property "Value" "GND" (at 78.74 129.54 0) (effects (font (size 1.27 1.27))))
  (property "Footprint" "" (at 78.74 124.46 0) (effects (font (size 1.27 1.27)) (hide yes)))
  (property "Datasheet" "" (at 78.74 124.46 0) (effects (font (size 1.27 1.27)) (hide yes)))
  (property "Description" "Power symbol creates a global label with name \"GND\" , ground" (at 78.74 124.46 0) (effects (font (size 1.27 1.27)) (hide yes)))
  (pin "1"))
 (symbol
  (lib_id "Switch:SW_Push")
  (at 214.63 125.73 0)
  (unit 1)
  (exclude_from_sim no)
  (in_bom yes)
  (on_board yes)
  (dnp no)
  (property "Reference" "BTN3" (at 214.63 120.65 0) (effects (font (size 1.27 1.27))))
  (property "Value" "SW_Push" (at 214.63 120.65 0) (effects (font (size 1.27 1.27)) (hide yes)))
  (property "Footprint" "" (at 214.63 120.65 0) (effects (font (size 1.27 1.27)) (hide yes)))
  (property "Datasheet" "~" (at 214.63 120.65 0) (effects (font (size 1.27 1.27)) (hide yes)))
  (property "Description" "Push button switch, generic, two pins" (at 214.63 125.73 0) (effects (font (size 1.27 1.27)) (hide yes)))
  (pin "2")
  (pin "1"))
 (symbol
  (lib_id "Switch:SW_SPST")
  (at 88.9 121.92 0)
  (unit 1)
  (exclude_from_sim no)
  (in_bom yes)
  (on_board yes)
  (dnp no)
  (property "Reference" "SW1" (at 88.9 117.602 0) (effects (font (size 1.27 1.27))))
  (property "Value" "SW_SPST" (at 88.9 118.11 0) (effects (font (size 1.27 1.27)) (hide yes)))
  (property "Footprint" "" (at 88.9 121.92 0) (effects (font (size 1.27 1.27)) (hide yes)))
  (property "Datasheet" "~" (at 88.9 121.92 0) (effects (font (size 1.27 1.27)) (hide yes)))
  (property "Description" "Single Pole Single Throw (SPST) switch" (at 88.9 121.92 0) (effects (font (size 1.27 1.27)) (hide yes)))
  (pin "2")
  (pin "1"))
 (symbol
  (lib_id "MCU_Module:Arduino_Nano_RP2040_Connect")
  (at 146.05 87.63 180)
  (unit 1)
  (exclude_from_sim no)
  (in_bom yes)
  (on_board yes)
  (dnp no)
  (fields_autoplaced yes)
  (property "Reference" "A1" (at 146.05 115.57 0) (effects (font (size 1.27 1.27))))
  (property "Value" "Arduino_Nano_RP2040_Connect" (at 146.05 113.03 0) (effects (font (size 1.27 1.27))))
  (property "Footprint" "Module:Arduino_Nano" (at 132.334 53.594 0) (effects (font (size 1.27 1.27)
    (italic yes)) (hide yes)))
  (property "Datasheet" "https://docs.arduino.cc/resources/datasheets/ABX00053-datasheet.pdf" (at 106.934 56.134 0) (effects (font (size 1.27 1.27)) (hide yes)))
  (property "Description" "Arduino Nano board based on the RP2040 microcontroller with a dual-core 133 MHz ARM Cortex-M0+ processor, 264 kB SRAM, and up to 16 MB flash memory. Operates at 3.3V, with 5V Micro USB input and 4-20V VIN. Features Wi-Fi®, Bluetooth® LE, digital and analog pins, and supports SPI, I2C, UART, and PIO. Includes a 6-axis IMU, RGB LED, microphone, and cryptographic chip for secure communication." (at -62.992 58.674 0) (effects (font (size 1.27 1.27)) (hide yes)))
  (pin "12")
  (pin "30")
  (pin "4")
  (pin "11")
  (pin "9")
  (pin "3")
  (pin "10")
  (pin "22")
  (pin "19")
  (pin "13")
  (pin "20")
  (pin "15")
  (pin "24")
  (pin "14")
  (pin "25")
  (pin "5")
  (pin "21")
  (pin "26")
  (pin "2")
  (pin "6")
  (pin "8")
  (pin "7")
  (pin "28")
  (pin "18")
  (pin "1")
  (pin "17")
  (pin "27")
  (pin "16")
  (pin "29")
  (pin "23"))
 (symbol
  (lib_id "Switch:SW_Push")
  (at 214.63 153.67 0)
  (unit 1)
  (exclude_from_sim no)
  (in_bom yes)
  (on_board yes)
  (dnp no)
  (property "Reference" "BTN6" (at 214.63 148.59 0) (effects (font (size 1.27 1.27))))
  (property "Value" "SW_Push" (at 214.63 148.59 0) (effects (font (size 1.27 1.27)) (hide yes)))
  (property "Footprint" "" (at 214.63 148.59 0) (effects (font (size 1.27 1.27)) (hide yes)))
  (property "Datasheet" "~" (at 214.63 148.59 0) (effects (font (size 1.27 1.27)) (hide yes)))
  (property "Description" "Push button switch, generic, two pins" (at 214.63 153.67 0) (effects (font (size 1.27 1.27)) (hide yes)))
  (pin "2")
  (pin "1"))
 (symbol
  (lib_id "Switch:SW_Push")
  (at 214.63 116.84 0)
  (unit 1)
  (exclude_from_sim no)
  (in_bom yes)
  (on_board yes)
  (dnp no)
  (property "Reference" "BTN2" (at 214.63 112.014 0) (effects (font (size 1.27 1.27))))
  (property "Value" "SW_Push" (at 214.63 111.76 0) (effects (font (size 1.27 1.27)) (hide yes)))
  (property "Footprint" "" (at 214.63 111.76 0) (effects (font (size 1.27 1.27)) (hide yes)))
  (property "Datasheet" "~" (at 214.63 111.76 0) (effects (font (size 1.27 1.27)) (hide yes)))
  (property "Description" "Push button switch, generic, two pins" (at 214.63 116.84 0) (effects (font (size 1.27 1.27)) (hide yes)))
  (pin "1")
  (pin "2"))
 (symbol
  (lib_id "power:+3.3V")
  (at 223.52 104.14 0)
  (unit 1)
  (exclude_from_sim no)
  (in_bom yes)
  (on_board yes)
  (dnp no)
  (fields_autoplaced yes)
  (property "Reference" "#PWR06" (at 223.52 107.95 0) (effects (font (size 1.27 1.27)) (hide yes)))
  (property "Value" "+3.3V" (at 223.52 99.06 0) (effects (font (size 1.27 1.27))))
  (property "Footprint" "" (at 223.52 104.14 0) (effects (font (size 1.27 1.27)) (hide yes)))
  (property "Datasheet" "" (at 223.52 104.14 0) (effects (font (size 1.27 1.27)) (hide yes)))
  (property "Description" "Power symbol creates a global label with name \"+3.3V\"" (at 223.52 104.14 0) (effects (font (size 1.27 1.27)) (hide yes)))
  (pin "1"))
 (symbol
  (lib_id "power:+3.3V")
  (at 234.95 68.58 0)
  (unit 1)
  (exclude_from_sim no)
  (in_bom yes)
  (on_board yes)
  (dnp no)
  (fields_autoplaced yes)
  (property "Reference" "#PWR04" (at 234.95 72.39 0) (effects (font (size 1.27 1.27)) (hide yes)))
  (property "Value" "+3.3V" (at 234.95 63.5 0) (effects (font (size 1.27 1.27))))
  (property "Footprint" "" (at 234.95 68.58 0) (effects (font (size 1.27 1.27)) (hide yes)))
  (property "Datasheet" "" (at 234.95 68.58 0) (effects (font (size 1.27 1.27)) (hide yes)))
  (property "Description" "Power symbol creates a global label with name \"+3.3V\"" (at 234.95 68.58 0) (effects (font (size 1.27 1.27)) (hide yes)))
  (pin "1"))
 (sheet_instances
  (path ""
   (page "1")))
 (embedded_fonts no))
